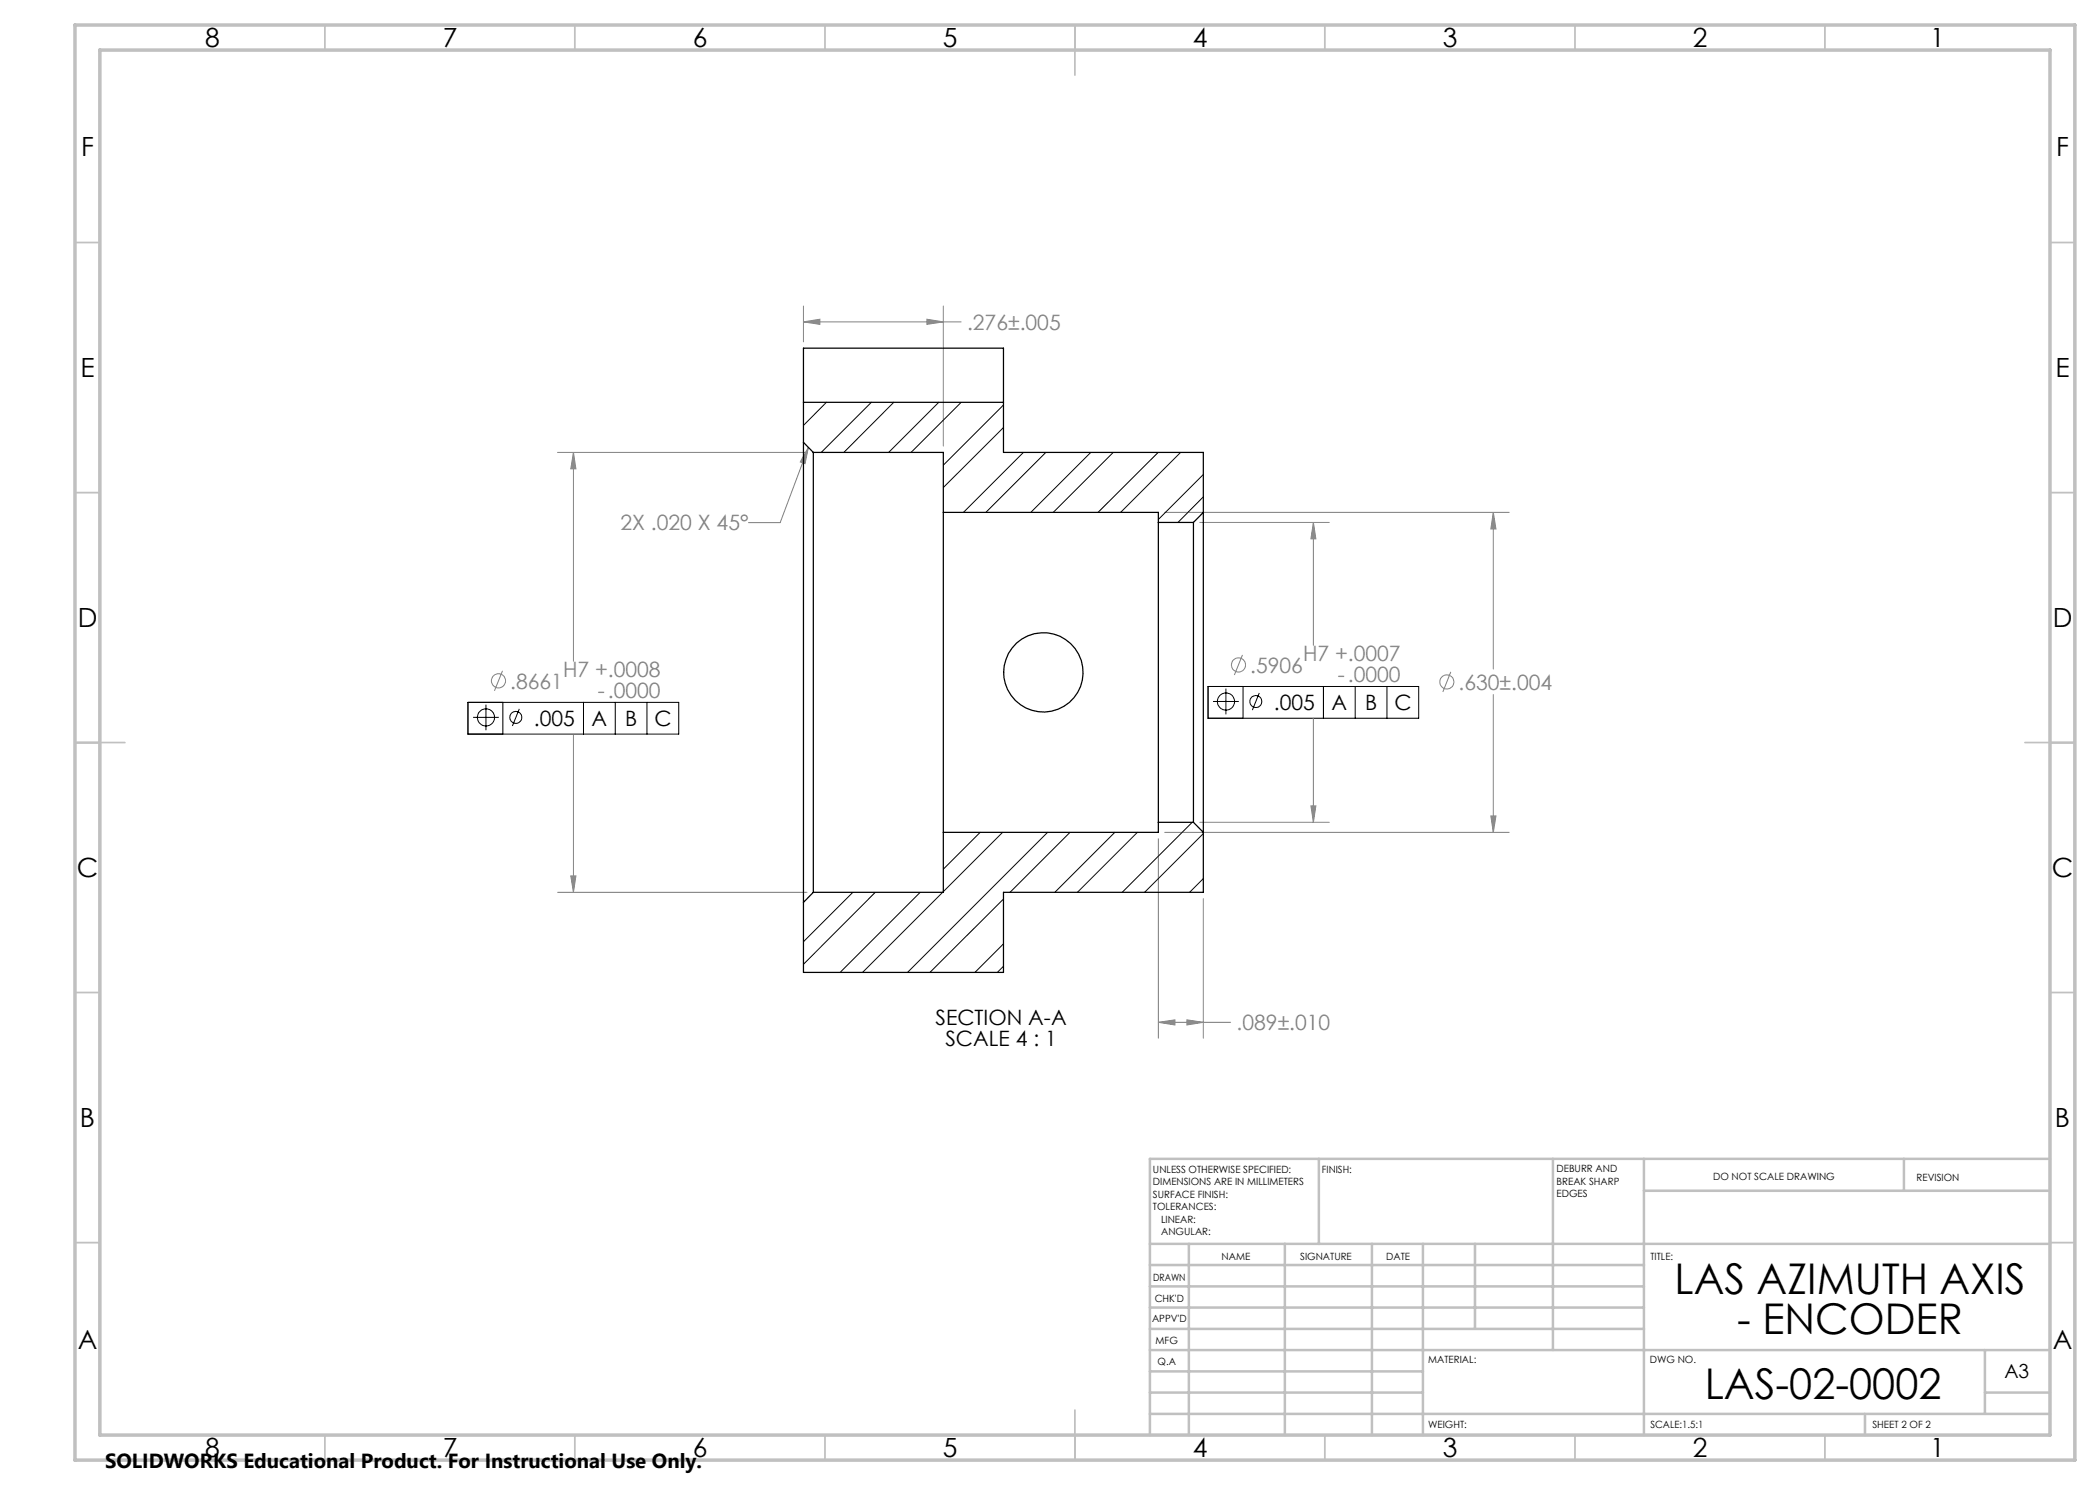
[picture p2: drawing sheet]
<svg xmlns="http://www.w3.org/2000/svg" width="420mm" height="297mm" viewBox="0 0 420 297" stroke-linecap="round" stroke-linejoin="round" font-family="sans-serif">
<g fill="none" stroke="#808080" stroke-width=".2">
<path d="M160.7 64.4l3.3-.6v1.1zM160.7 61.2v7.2M160.7 64.4h31.5M185.4 63.8l3.3 .6-3.3 .5zM188.7 61.2v28M111.5 90.5h49.9M114.7 90.5l.5 3.3h-1zM114.7 90.5v41.8M161.7 89.5l-.7 3.2-.9-.3zM161.7 89.5l-5.7 15h-6.3M232.9 102.5h68.9M240 104.5h25.9"/>
<path d="M262.7 104.5l.5 3.3h-1zM262.7 104.5v24.6M298.7 102.5l.5 3.3h-1zM298.7 102.5v31.3M100.5 134.2l-1.6 4M248.5 131l-1.6 4M290.2 134.4l-1.6 4M298.7 138.9v27.6M114.7 146.8v31.7M262.7 143.6v20.9M111.5 178.5h49.9M114.2 175.2h1l-.5 3.3z"/>
<path d="M231.7 167.7v39.9M232.9 166.5h68.9M240 164.5h25.9M240.7 179.7v27.9M262.2 161.2h1l-.5 3.3zM298.2 163.2h1l-.5 3.3zM231.7 204.5l3.3-.5v1zM231.7 204.5h14.4M237.4 204l3.3 .5-3.3 .5z"/>
<circle cx="99.7" cy="136.2" r="1.42"/>
<circle cx="247.7" cy="133" r="1.41"/>
<circle cx="289.4" cy="136.4" r="1.41"/>
</g>
<g fill="none" stroke="#000" stroke-width=".2">
<path d="M241.6 137.3h42.1v6.3h-42.1zM245.2 137.7v5.2M248.6 137.3v6.3M251.8 138.6l-1.3 3.4M264.7 137.3v6.3M271 137.3v6.3M277.4 137.3v6.3M93.6 140.5h42.1v6.3h-42.1zM94.6 143.5h5.2M97.2 140.9v5.1M100.6 140.5v6.3M103.9 141.8l-1.4 3.4"/>
<path d="M116.7 140.5v6.3M123 140.5v6.3M129.4 140.5v6.3M242.6 140.3h5.2"/>
<circle cx="97.2" cy="143.5" r="1.73"/>
<circle cx="103.2" cy="143.5" r="1.2"/>
<circle cx="245.2" cy="140.3" r="1.72"/>
<circle cx="251.2" cy="140.3" r="1.2"/>
</g>
<g fill="none" stroke="#c0c0c0" stroke-width=".35">
<path d="M65 5v5M115 5v5M165 5v5M215 5v10M265 5v5M315 5v5M365 5v5M15 48.5h5M410 48.5h5M15 98.5h5M410 98.5h5M15 148.5h10"/>
<path d="M405 148.5h10M15 198.5h5M410 198.5h5M15 248.5h5M410 248.5h5M65 287v5M115 287v5M165 287v5M215 282v10M265 287v5M315 287v5M365 287v5"/>
</g>
<g fill="none" stroke="#c0c0c0" stroke-width=".5">
<path d="M263.8 231.8v17M310.6 231.8v38.2M328.8 231.8v55.2M328.8 238.2h81.2M380.8 231.8v6.4M410 231.8h-180v55.2M230 248.8h180M230 257.3h98.8M230 253h98.8M237.8 248.8v38.2M257 248.8v38.2M274.4 248.8v38.2"/>
<path d="M284.6 248.8v38.2M295 248.8v17M230 265.8h98.8M230 261.5h98.8M230 278.5h54.6M230 274.3h54.6M230 270h180M397 278.5h13M397 270v12.8M230 282.8h180M373 282.8v4.2"/>
</g>
<path d="M15 5h400v287h-400zM20 10h390v277h-390z" fill="none" stroke="#c0c0c0" stroke-width=".7"/>
<path d="M262.7 104.5l.5 3.3h-1zM262.2 161.2h1l-.5 3.3zM298.7 102.5l.5 3.3h-1zM298.2 163.2h1l-.5 3.3zM114.7 90.5l.5 3.3h-1zM114.2 175.2h1l-.5 3.3zM160.7 64.4l3.3-.6v1.1zM185.4 63.8l3.3 .6-3.3 .5zM231.7 204.5l3.3-.5v1zM237.4 204l3.3 .5-3.3 .5zM161.7 89.5l-.7 3.2-.9-.3z" fill="#808080"/>
<g fill="none" stroke="#000" stroke-width=".2">
<path d="M160.8 80.5l-.1 .1M165.3 80.5l-4.6 4.6M174.3 80.5l-10 10M178.8 80.5l-10 10M187.7 80.5l-10 10M192.2 80.5l-10 10M200.7 81l-12 12M200.7 85.5l-12 12M204.7 90.5l-12 12M209.2 90.5l-12 12M218.2 90.5l-12 12M222.6 90.5l-12 12"/>
<path d="M231.6 90.5l-12 12M236.1 90.5l-12 12M240.7 94.9l-9 9M240.7 99.4l-5.1 5.1M170.6 178.5l-9.9 9.8M175 178.5l-14.3 14.4M184 178.5l-16 16M188.5 178.5l-16 16M196 166.5l-7.3 7.3M200.5 166.5l-11.8 11.8M200.7 179.8l-14.7 14.7M209.5 166.5l-28 28"/>
<path d="M214 166.5l-12 12M223 166.5l-12 12M227.5 166.5l-12 12M238.4 164.5l-14 14M240.7 175.7l-2.8 2.8M240.7 166.7l-11.8 11.8M200.7 188.8l-5.7 5.7M200.7 193.2l-1.2 1.3"/>
</g>
<g fill="none" stroke="#000" stroke-width=".25">
<path d="M160.7 88.5v92M160.7 80.5v-10.9h40v10.9M160.7 88.5l2 2M160.7 80.5v8M160.7 80.5h40M162.7 90.5v88M162.7 90.5h26v12M200.7 80.5v10h40v12M188.7 102.5v64M188.7 102.5h43v2M231.7 104.5v60M231.7 104.5h7"/>
<path d="M238.7 104.5v60M240.7 102.5v64M240.7 102.5l-2 2M162.7 178.5l-2 2M188.7 166.5v12h-26M231.7 164.5v2h-43M231.7 164.5h7M238.7 164.5l2 2M240.7 166.5v12h-40v16h-40v-14"/>
<circle cx="208.7" cy="134.5" r="7.9"/>
</g>
<g font-size="8.5">
<text x="334.9" y="258.8">LAS AZIMUTH AXIS</text>
<text x="347.4" y="266.9">- ENCODER</text>
<text x="340.9" y="279.7">LAS-02-0002</text>
</g>
<g font-size="5.3">
<text x="41" y="9.5">8</text>
<text x="88.5" y="9.5">7</text>
<text x="138.5" y="9.5">6</text>
<text x="188.5" y="9.5">5</text>
<text x="238.5" y="9.5">4</text>
<text x="288.5" y="9.5">3</text>
<text x="338.5" y="9.5">2</text>
<text x="386" y="9.5">1</text>
<text x="16.2" y="31.2">F</text>
<text x="411.2" y="31.2">F</text>
<text x="16.1" y="75.5">E</text>
<text x="411.1" y="75.5">E</text>
<text x="15.5" y="125.5">D</text>
<text x="410.5" y="125.5">D</text>
<text x="15.4" y="175.5">C</text>
<text x="410.4" y="175.5">C</text>
<text x="16" y="225.5">B</text>
<text x="411" y="225.5">B</text>
<text x="15.5" y="269.7">A</text>
<text x="410.5" y="269.7">A</text>
<text x="41" y="291.5">8</text>
<text x="88.5" y="291.5">7</text>
<text x="138.5" y="291.5">6</text>
<text x="188.5" y="291.5">5</text>
<text x="238.5" y="291.5">4</text>
<text x="288.5" y="291.5">3</text>
<text x="338.5" y="291.5">2</text>
<text x="386" y="291.5">1</text>
</g>
<g font-size="4.2" fill="#808080">
<text x="193.4" y="66">.276±.005</text>
<text x="124.1" y="106.1">2X .020 X 45°</text>
<text x="102" y="137.7">.8661</text>
<text x="112.6" y="135.4">H7 +.0008</text>
<text x="250" y="134.5">.5906</text>
<text x="260.6" y="132.3">H7 +.0007</text>
<text x="267.6" y="136.4">-.0000</text>
<text x="291.7" y="137.9">.630±.004</text>
<text x="119.6" y="139.5">-.0000</text>
<text x="247.3" y="206.1">.089±.010</text>
</g>
<g font-size="4.2">
<text x="254.8" y="142.1">.005</text>
<text x="266.3" y="142.1">A</text>
<text x="273" y="142.1">B</text>
<text x="278.9" y="142.1">C</text>
<text x="106.8" y="145.2">.005</text>
<text x="118.3" y="145.2">A</text>
<text x="125" y="145.2">B</text>
<text x="130.9" y="145.2">C</text>
<text x="187.1" y="205.1">SECTION A-A</text>
<text x="189.1" y="209.2">SCALE 4 : 1</text>
</g>
<text font-size="4.1" x="21" y="293.7">SOLIDWORKS Educational Product. For Instructional Use Only.</text>
<text font-size="3.9" x="400.9" y="275.5">A3</text>
<g font-size="2">
<text x="230.6" y="234.6">UNLESS OTHERWISE SPECIFIED:</text>
<text x="230.6" y="237.1">DIMENSIONS ARE IN MILLIMETERS</text>
<text x="230.6" y="239.6">SURFACE FINISH:</text>
<text x="264.4" y="234.6">FINISH:</text>
<text x="311.3" y="234.5">DEBURR AND</text>
<text x="311.3" y="237">BREAK SHARP</text>
<text x="311.3" y="239.5">EDGES</text>
<text x="342.6" y="236">DO NOT SCALE DRAWING</text>
<text x="383.3" y="236.2">REVISION</text>
<text x="230.6" y="242.1">TOLERANCES:</text>
<text x="232.2" y="244.6">LINEAR:</text>
<text x="232.2" y="247.1">ANGULAR:</text>
<text x="244.3" y="252">NAME</text>
<text x="260" y="251.9">SIGNATURE</text>
<text x="277.2" y="251.9">DATE</text>
<text x="330.1" y="251.9">TITLE:</text>
<text x="230.6" y="256.1">DRAWN</text>
<text x="230.9" y="260.3">CHK'D</text>
<text x="230.4" y="264.4">APPV'D</text>
<text x="231.1" y="268.8">MFG</text>
<text x="231.5" y="273">Q.A</text>
<text x="285.6" y="272.5">MATERIAL:</text>
<text x="330" y="272.5">DWG NO.</text>
<text x="285.6" y="285.5">WEIGHT:</text>
<text x="330.1" y="285.6">SCALE:1.5:1</text>
<text x="374.5" y="285.6">SHEET 2 OF 2</text>
</g>
</svg>
